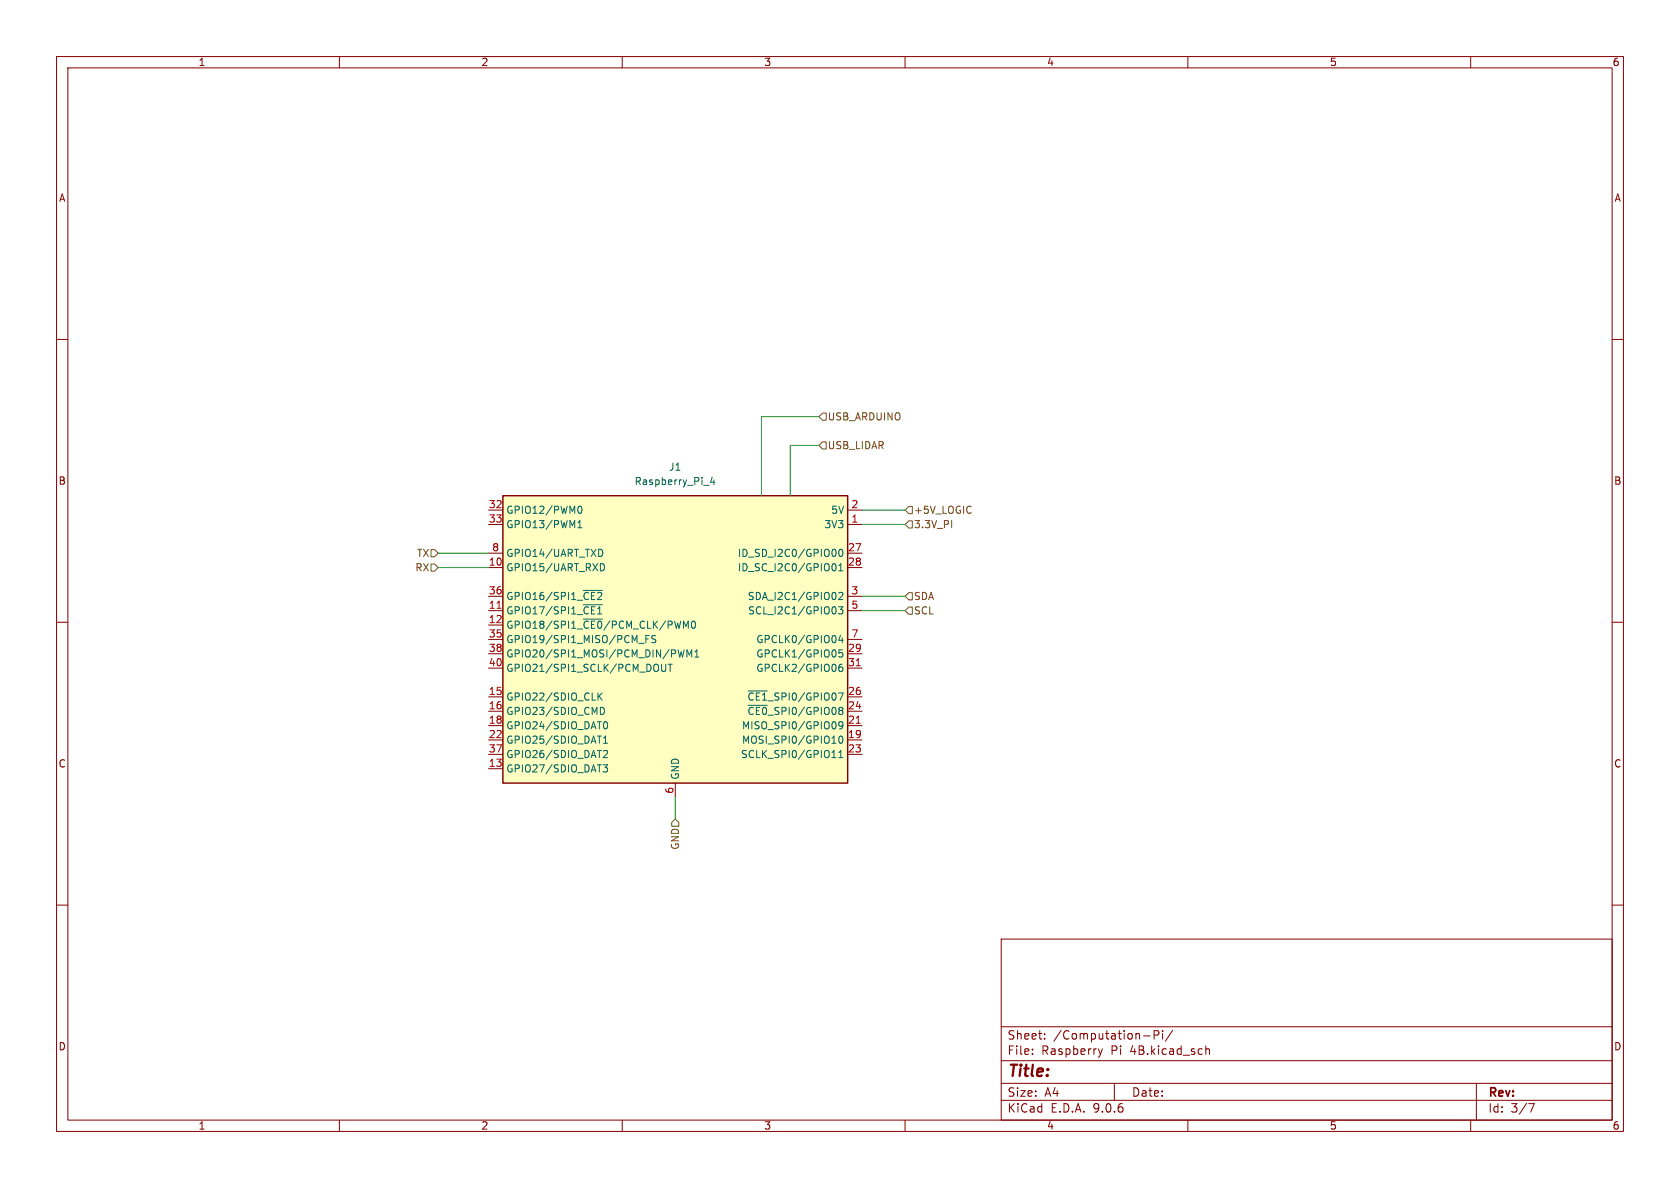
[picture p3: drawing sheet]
<svg xmlns="http://www.w3.org/2000/svg" width="297mm" height="210mm" viewBox="0 0 297 210" stroke-linecap="round" stroke-linejoin="round" font-family="sans-serif">
<g fill="none" stroke="#840000" stroke-width=".18">
<path d="M10 10h277v190h-277zM12 12h273v186h-273zM60 10v2M110 10v2M160 10v2M210 10v2M260 10v2M10 60h2M285 60h2M10 110h2M285 110h2M10 160h2"/>
<path d="M177 166h108v32h-108zM285 160h2M60 198v2M110 198v2M160 198v2M177 194.5h108M177 191.5h108M177 187.5h108M177 181.5h108M182.5 186.3v.1M182.5 185.5v.1M184.7 183.6v.1"/>
<path d="M184.7 182.8v.1M194.2 185.4l.3 1M194.5 186.4l-.1 .4M194.9 185.4l-.4 1M197 191.5v3M202.2 183.1h1.1M204 183l.7-.1 .2-.2-.1-.4-.2-.1h-.6v1.5M205.5 182.2v.1M205.5 182.7v1M207.3 182.1l-1.3 2M210 198v2M213.2 184.9v1.5"/>
<path d="M213.2 185.5l.2-.1 .3 .1 .1 .9M260 198v2M261 191.5v6.5M270.2 195.1h1l-.6 1.5"/>
</g>
<path d="M88.9 87.6h61v50.8h-61z" fill="#ffffc2"/>
<path d="M88.9 87.6h61v50.8h-61z" fill="none" stroke="#840000" stroke-width=".25"/>
<g fill="none" stroke="#840000" stroke-width=".18">
<path d="M86.4 90.2h2.5M86.4 92.7h2.5M86.4 97.8h2.5M149.9 90.2h2.5M149.9 92.7h2.5M149.9 97.8h2.5M86.4 100.3h2.5M86.4 105.4h2.5M86.4 108h2.5M86.4 110.5h2.5M86.4 113h2.5M86.4 115.6h2.5"/>
<path d="M86.4 118.1h2.5M149.9 100.3h2.5M149.9 105.4h2.5M149.9 108h2.5M149.9 113h2.5M149.9 115.6h2.5M149.9 118.1h2.5M86.4 123.2h2.5M86.4 125.7h2.5M86.4 128.3h2.5M86.4 130.8h2.5M86.4 133.4h2.5"/>
<path d="M86.4 135.9h2.5M119.4 138.4v2.6M149.9 123.2h2.5M149.9 125.7h2.5M149.9 128.3h2.5M149.9 130.8h2.5M149.9 133.4h2.5"/>
</g>
<g fill="none" stroke="#006464" stroke-width=".18">
<path d="M102.1 90l.2-.4 .1-.1a.68 .68 0 0 1 .5 .6 .68 .68 0 0 1-.5 .6l-.1-.1-.2-.3M102.1 93.3h.8M102.1 92.4l.4-.4v1.3M106.1 97.1a.68 .68 0 0 1 .5 .6 .68 .68 0 0 1-.5 .7M106.1 99.6a.64 .64 0 0 1 .8 .7 .64 .64 0 0 1-.8 .6M124.4 85.8h1M125.9 84.3l-.3 .9h.8M126.2 84.8v.9M147.4 99.6a.68 .68 0 0 1 .4 .7 .68 .68 0 0 1-.4 .6M147.7 97.2l.1 .4-.1 .6M148.4 97.2l.2-.1a.68 .68 0 0 1 .4 .6 .68 .68 0 0 1-.4 .7l-.2-.2-.1-.3zM103.1 104.4h3.4"/>
<path d="M103.1 106.9h3.4M103.1 109.4h3.4M112.9 113.7h1M114.2 112.9h.4M114.8 112.3h-.6v1.3M115.9 112.4l-.4-.1-.2 .2v.3l.5 .3 .1 .3-.2 .2-.5-.1M117 117.4v1l.2 .3 .4-.1 .1-.2v-1M118.1 117.4h.7M118.5 117.4v1.3M119.9 114.9l.3 1.2 .2-.9 .3 .9 .3-1.2M121.4 116.1v-1.2l.5 .9 .4-.9v1.2M122.3 109.9l.2-.1a.68 .68 0 0 1 .5 .6 .68 .68 0 0 1-.5 .7l-.2-.2-.1-.3z"/>
<path d="M122.8 116.1h.8M122.8 115.2l.4-.3v1.2M147.7 107.5v.8M148.2 107.3h.8l-.4 .4 .3 .2v.5l-.1 .1-.6-.1M148.3 100.9h.7M148.3 104.8l.5-.1 .2 .4-.8 .9h.8M148.3 100l.3-.4v1.3M148.6 112.3l-.3 .9h.8M148.9 117.4l-.4 .1a.86 .86 0 0 0 0 1.2l.4-.1 .1-.5-.2-.2-.4 .1-.1 .1M148.9 112.8v.8M148.9 114.9h-.6v.6l.2-.1h.4l.1 .2-.1 .4-.1 .1-.5-.1M105.7 122.5v1.3"/>
<path d="M105.9 123l.5 .8M106.1 125a.64 .64 0 0 1 .8 .7 .64 .64 0 0 1-.8 .6M106.4 122.5l-.7 .7M106.6 135.2h.8l-.4 .5 .3 .1v.5l-.1 .2-.6-.2M106.7 132.8l.5-.1 .2 .3-.8 .9h.8M106.7 131.4h.7M106.7 130.5l.3-.4v1.3M106.8 127.7l.2-.1a.68 .68 0 0 1 .4 .6 .68 .68 0 0 1-.4 .6l-.2-.1-.1-.3zM132.3 122.1h3.3M132.3 124.7h3.3M147.1 133.9h.7M148.3 133.9h.7"/>
<path d="M148.3 133l.3-.3v1.2M148.4 130.2l.2-.1a.68 .68 0 0 1 .4 .7 .68 .68 0 0 1-.4 .6l-.2-.1-.1-.4zM149 128.1l-.2 .3-.4-.1-.1-.2 .1-.5h.4l.1 .1a.84 .84 0 0 1-.3 1.1h-.2"/>
</g>
<path d="M87.9 107.5h.7M151.4 117.7h.7M151.4 127.9h.7" fill="none" stroke="#a90000" stroke-width=".18"/>
<path d="M145.4 78.1h.6v1.3h-.6l-.6-.7zM145.4 73h.6v1.3h-.6l-.6-.6zM76.2 97.2h.6l.7 .6-.7 .6h-.6zM76.2 99.7h.6l.7 .6-.7 .7h-.6zM160.7 89.5h.6v1.3h-.6l-.7-.6zM160.7 92.1h.6v1.2h-.6l-.7-.6zM160.7 104.8h.6v1.2h-.6l-.7-.6zM160.7 107.3h.6v1.3h-.6l-.7-.6zM119.4 144.8l.6 .6v.7h-1.3v-.7z" fill="none" stroke="#725600" stroke-width=".18"/>
<path d="M144.8 73.7h-10.2v13.9M144.8 78.7h-5.1v8.9M77.5 97.8h8.9M152.4 92.7h7.6M152.4 90.2h7.6M77.5 100.3h8.9M152.4 105.4h7.6M152.4 108h7.6M119.4 141v3.8" fill="none" stroke="#009600" stroke-width=".18"/>
<text font-size="2.8" fill="#840000" x="178" y="190.9">Title:</text>
<g font-size="2.1" fill="#840000">
<text x="178" y="184">Sheet:</text>
<text x="186.2" y="184">/Computation-Pi/</text>
<text x="178" y="186.7">File:</text>
<text x="184.1" y="186.7">Raspberry</text>
<text x="196.5" y="186.7">Pi</text>
<text x="200" y="186.7">4B.kicad_sch</text>
<text x="178" y="196.9">KiCad</text>
<text x="178" y="194.1">Size:</text>
<text x="184.7" y="194.1">A4</text>
<text x="185.7" y="196.9">E.D.A.</text>
<text x="193.3" y="196.9">9.0.6</text>
<text x="200" y="194.1">Date:</text>
<text x="263" y="194.3">Rev:</text>
<text x="263" y="196.9">Id:</text>
<text x="267.1" y="196.9">3/7</text>
</g>
<g font-size="1.8" fill="#840000">
<text x="35" y="11.9">1</text>
<text x="85" y="11.9">2</text>
<text x="135" y="11.9">3</text>
<text x="185" y="11.9">4</text>
<text x="235" y="11.9">5</text>
<text x="285" y="11.9">6</text>
<text x="10.3" y="35.9">A</text>
<text x="285.3" y="35.9">A</text>
<text x="10.3" y="85.9">B</text>
<text x="285.3" y="85.9">B</text>
<text x="10.3" y="135.9">C</text>
<text x="285.3" y="135.9">C</text>
<text x="10.3" y="185.9">D</text>
<text x="285.3" y="185.9">D</text>
<text x="35" y="199.9">1</text>
<text x="85" y="199.9">2</text>
<text x="135" y="199.9">3</text>
<text x="185" y="199.9">4</text>
<text x="235" y="199.9">5</text>
<text x="285" y="199.9">6</text>
</g>
<g font-size="1.8" fill="#725600">
<text x="146.2" y="74.5">USB_ARDUINO</text>
<text x="146.2" y="79.6">USB_LIDAR</text>
<text x="161.5" y="91">+5V_LOGIC</text>
<text x="161.5" y="93.6">3.3V_PI</text>
<text x="73.3" y="101.2">RX</text>
<text x="73.6" y="98.7">TX</text>
<text x="161.5" y="106.3">SDA</text>
<text x="161.5" y="108.8">SCL</text>
<text x="120.2" y="150.3" transform="rotate(-90 120.2 150.3)">GND</text>
</g>
<g font-size="1.8" fill="#006464">
<text x="118.2" y="83.4">J1</text>
<text x="112.1" y="86">Raspberry_Pi_4</text>
<text x="89.4" y="91">GPIO12/PWM0</text>
<text x="89.4" y="93.6">GPIO13/PWM1</text>
<text x="145.6" y="93.6">3V3</text>
<text x="146.9" y="91">5V</text>
<text x="89.4" y="98.7">GPIO14/UART_TXD</text>
<text x="89.4" y="101.2">GPIO15/UART_RXD</text>
<text x="130.3" y="98.7">ID_SD_I2C0/GPIO00</text>
<text x="130.3" y="101.2">ID_SC_I2C0/GPIO01</text>
<text x="89.4" y="106.3">GPIO16/SPI1_~{CE2}</text>
<text x="132.1" y="106.3">SDA_I2C1/GPIO02</text>
<text x="89.4" y="108.8">GPIO17/SPI1_~{CE1}</text>
<text x="89.4" y="111.4">GPIO18/SPI1_~{CE0}/PCM_CLK/PWM0</text>
<text x="89.4" y="113.9">GPIO19/SPI1_MISO/PCM_FS</text>
<text x="132.2" y="108.8">SCL_I2C1/GPIO03</text>
<text x="133.6" y="113.9">GPCLK0/GPIO04</text>
<text x="89.4" y="116.4">GPIO20/SPI1_MOSI/PCM_DIN/PWM1</text>
<text x="89.4" y="119">GPIO21/SPI1_SCLK/PCM_DOUT</text>
<text x="133.6" y="116.4">GPCLK1/GPIO05</text>
<text x="133.6" y="119">GPCLK2/GPIO06</text>
<text x="89.4" y="124.1">GPIO22/SDIO_CLK</text>
<text x="132" y="124.1">~{CE1}_SPI0/GPIO07</text>
<text x="89.4" y="126.6">GPIO23/SDIO_CMD</text>
<text x="89.4" y="129.1">GPIO24/SDIO_DAT0</text>
<text x="89.4" y="131.7">GPIO25/SDIO_DAT1</text>
<text x="131.1" y="129.1">MISO_SPI0/GPIO09</text>
<text x="131.1" y="131.7">MOSI_SPI0/GPIO10</text>
<text x="132" y="126.6">~{CE0}_SPI0/GPIO08</text>
<text x="89.4" y="134.2">GPIO26/SDIO_DAT2</text>
<text x="89.4" y="136.8">GPIO27/SDIO_DAT3</text>
<text x="120.2" y="137.9" transform="rotate(-90 120.2 137.9)">GND</text>
<text x="130.9" y="134.2">SCLK_SPI0/GPIO11</text>
</g>
<g font-size="1.8" fill="#a90000">
<text x="86.3" y="89.9">32</text>
<text x="150.4" y="89.9">2</text>
<text x="86.3" y="92.5">33</text>
<text x="150.4" y="92.5">1</text>
<text x="86.3" y="100.1">10</text>
<text x="86.9" y="97.5">8</text>
<text x="149.8" y="97.5">27</text>
<text x="149.8" y="100.1">28</text>
<text x="86.3" y="105.2">36</text>
<text x="86.3" y="107.7">11</text>
<text x="150.4" y="105.2">3</text>
<text x="150.4" y="107.7">5</text>
<text x="86.3" y="110.2">12</text>
<text x="86.3" y="112.8">35</text>
<text x="150.4" y="112.8">7</text>
<text x="86.3" y="115.3">38</text>
<text x="86.3" y="117.9">40</text>
<text x="149.8" y="115.3">29</text>
<text x="149.8" y="117.9">31</text>
<text x="86.3" y="122.9">15</text>
<text x="86.3" y="125.5">16</text>
<text x="149.8" y="122.9">26</text>
<text x="149.8" y="125.5">24</text>
<text x="86.3" y="128">18</text>
<text x="86.3" y="130.6">22</text>
<text x="149.8" y="128">21</text>
<text x="149.8" y="130.6">19</text>
<text x="86.3" y="133.1">37</text>
<text x="86.3" y="135.6">13</text>
<text x="149.8" y="133.1">23</text>
<text x="119.1" y="140.4" transform="rotate(-90 119.1 140.4)">6</text>
</g>
</svg>
